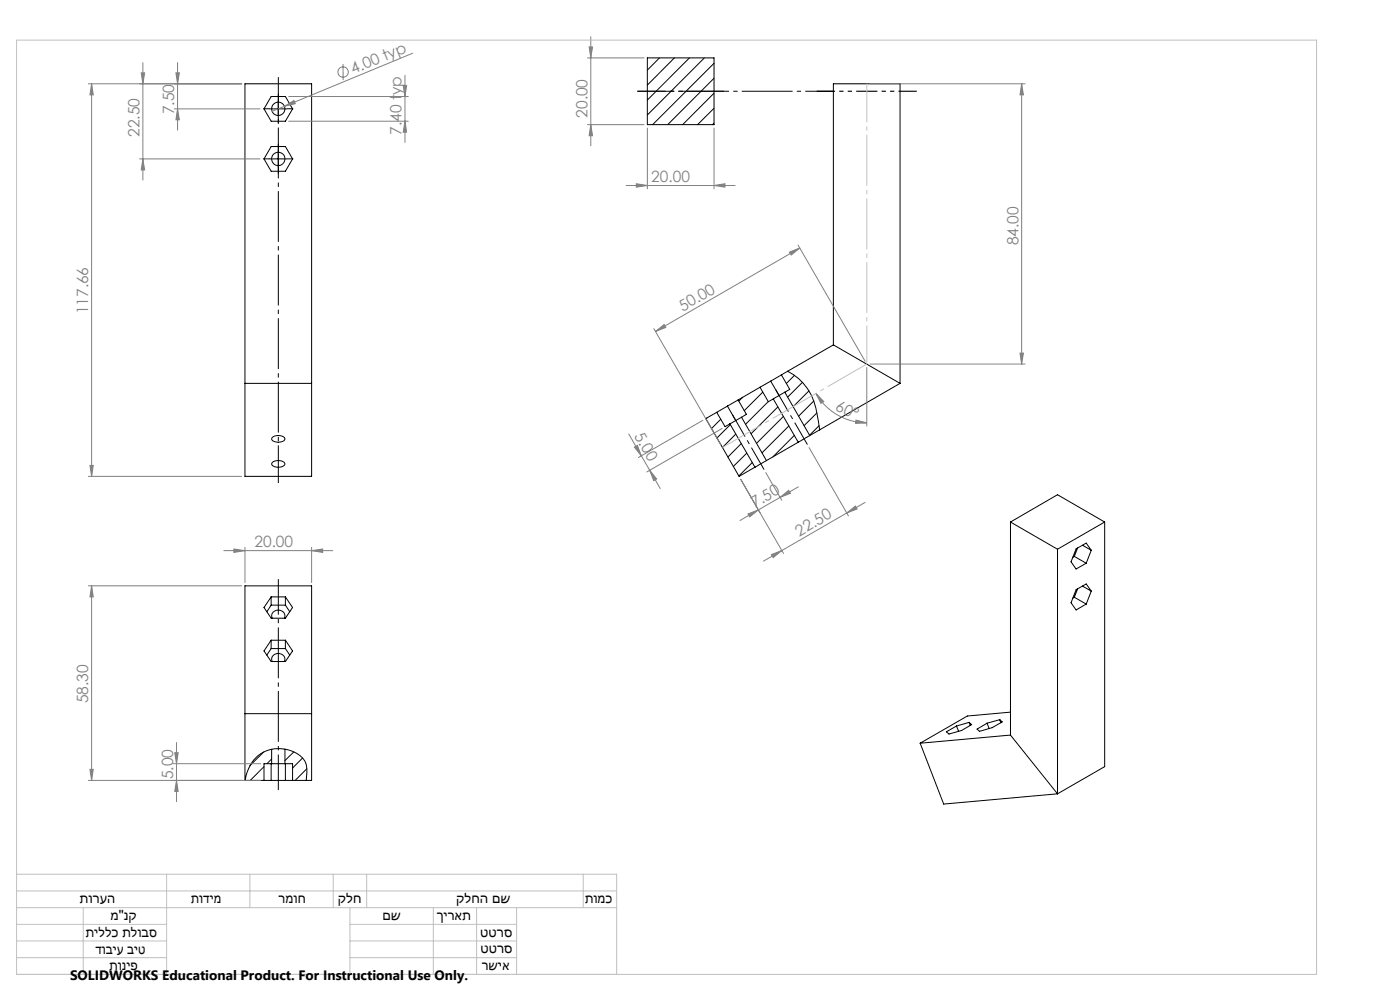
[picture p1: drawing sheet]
<svg xmlns="http://www.w3.org/2000/svg" width="420mm" height="297mm" viewBox="0 0 420 297" stroke-linecap="round" stroke-linejoin="round" font-family="sans-serif">
<g fill="none" stroke="#000" stroke-width=".3">
<path d="M194.2 17.4h20v20h-20zM197.8 17.4l-3.6 3.6M202.3 17.4l-8.1 8.1M206.8 17.4l-12.6 12.6M211.3 17.4l-17.1 17.1M214.2 19l-18.4 18.4M73.5 25.1h20v117.7h-20zM81 32.6h5M81.4 28.9h4.2l2.2 3.7-2.2 3.7h-4.2l-2.2-3.7zM83.5 30.1v5M214.2 23.5l-13.9 13.9M214.2 27.9l-9.4 9.5"/>
<path d="M214.2 32.5l-4.9 4.9M214.2 36.9l-.5 .5M81 47.6h5M81.4 43.9h4.2l2.2 3.7-2.2 3.7h-4.2l-2.2-3.7zM83.5 45.1v5M73.5 114.9h20M221.4 119.9l2.5 4.3-1.4 .9M221.4 119.9l-3.2 1.8M222.8 119.1l-1.1 1.1M228 116.1l2.5 4.3M228 116.1l-6.6 3.8M228.8 117.5l-5.5 5.6"/>
<path d="M231.2 114.2l2.5 4.3M231.2 114.2l-3.2 1.9M232 119.6l-1.5 .8M232 119.6l7.5 12.9M234.4 112.4l-3.2 1.8M234.4 112.4l2.5 4.3-1.5 .8M235.4 117.5l-3.4 2.1M235.4 117.5l7.5 13M236.3 111.3a16.6 16.6 0 0 1 8.9 13.1l.7 4.4M236.3 111.3l-1.9 1.1M238.3 112.5l-2.4 2.4M240.7 114.6l-4.4 4.4"/>
<path d="M242.7 117.1l-4.8 4.8M250 103.4v-78.3h20v89.8M250 103.4l20 11.5M250 103.4l-13.7 7.9M270 114.9l-24.1 13.9M81.6 131.2a2.79 2.79 0 0 1 3.8 .2 1.5 1.5 0 0 1-1.9 1.1 1.49 1.49 0 0 1-2-1.1zM81.8 138.5a2.89 2.89 0 0 1 3.6 .4 1.52 1.52 0 0 1-1.9 1.1 1.5 1.5 0 0 1-2-1.1zM212.2 125.2l-.4 .4M215 123.6l-3.3 1.8 10 17.4 4.8-2.8M215 123.6l2.5 4.3 1.5-.9M216.2 125.7l-2.8 2.7M218.2 121.7l-3.2 1.9"/>
<path d="M218.2 121.7l2.5 4.3M219 127l7.5 13M219.1 127.2l-4 4.1M220.7 130.1l-4 4M222.4 132.9l-4 4.1M222.5 125.1l-3.5 1.9M222.5 125.1l7.4 12.9M224 135.8l-4 4M225.7 138.6l-4 4.1M229.9 138l-3.4 2M230.5 120.4l-6.8 6.8M233.4 122l-8.1 8"/>
<path d="M235 124.8l-8 8.1M236.6 127.7l-8 8M238.3 130.5l-6.4 6.4M239.5 132.5l-9.6 5.5M242.9 130.5l-3.4 2M244.2 120.2l-4.6 4.5M245.1 123.8l-3.9 3.8M245.7 127.6l-2.8 2.8M245.9 128.8l-3 1.7M303.1 156.5l14.2-8.2 14.1 8.2M303.1 156.5l14.2 8.1M303.1 156.5v63.8"/>
<path d="M331.4 156.5l-14.1 8.1M331.4 156.5v73.3l-14.1 8.1M73.5 175.6h20v58.3h-20zM81.4 178.9v2.5M81.4 178.9l-2.2 3.2 2.2 3.2h4.2l2.2-3.2-2.2-3.2M81.4 178.9h4.2M85.6 178.9v2.5M317.3 164.6v73.3M322.3 166.8l-.5 .2M322.3 166.8l3.6 2M322.3 179l-.5 .3M322.3 179l3.6 2"/>
<path d="M323.3 164.2l-1 2.6M323.3 176.5l-1 2.5M324.7 163.4l2.7 1.5M324.7 175.6l2.7 1.6M327.4 164.9l-1.5-2.1-3.1 1.7-1.5 3.9 1.5 2.1 3.1-1.7M327.4 164.9l-1.5 3.9M327.4 177.2l-1.5-2.2-3.1 1.7-1.5 4 1.5 2.1 3.1-1.8M327.4 177.2l-1.5 3.8M81.4 191.9v2.5M81.4 191.9l-2.2 3.2 2.2 3.2h4.2l2.2-3.2-2.2-3.2M81.4 191.9h4.2M81.4 194.4l-1.4 1.9"/>
<path d="M81.4 194.4h4.2M81.4 181.4l-1.4 1.9M81.4 181.4h4.2M81.7 198.3a1.9 1.9 0 0 1 1.8-2.5 1.9 1.9 0 0 1 1.8 2.5M81.7 185.3a1.9 1.9 0 0 1 1.8-2.5 1.9 1.9 0 0 1 1.8 2.5M85.6 191.9v2.5M85.6 194.4l1.3 1.9M85.6 181.4l1.3 1.9M73.5 213.9h20M286.9 217.6l.7 1.6M290.7 216.5l-3.8 1.1M290.7 216.5l.8 .7-3 1.7-3.8 1.1-.8-.7 3-1.7"/>
<path d="M290.7 216.5l.4 .9M296.1 216.7l.7 1.7M299.9 215.7l-3.8 1M299.9 215.7l.8 .7-3.1 1.7-3.7 1.1-.8-.7 3-1.8M299.9 215.7l.3 .9M303.1 213.4l-12.9 1.2-14.2 8.1M73.6 233.9a10 10 0 0 1 7-9.1 10 10 0 0 1 10.9 3.4 9.9 9.9 0 0 1 .4 5.7M79.1 225.4l-4.2 4.1M79.2 229.8l-4.1 4.1M81.4 228.9v5M81.5 227.5l-1.4 1.4M81.5 228.9h4"/>
<path d="M81.5 224.5v4.4M81.5 228.9h-2.3v5M85.5 224.5v4.4M85.5 228.9h2.3v5M85.6 228.9v5M88.1 225.4l-2.6 2.6M90.8 227.2l-3 3M92 230.4l-3.5 3.5M276 222.7l7.1 18.3 34.2-3.1M303.1 220.3l14.2 17.6M303.1 220.3l-27.1 2.4"/>
<circle cx="83.5" cy="32.6" r="2"/>
<circle cx="83.5" cy="47.6" r="2"/>
</g>
<g fill="none" stroke="#808080" stroke-width=".3">
<path d="M42.9 18.8v35.2M53.3 18.8v20.2M102.9 19.2v4.8M123.8 15.9l-38.5 16M176.2 17.4h17M176.7 14.1h1.1l-.6 3.3zM177.2 11v32.7M27.5 25.1v117.7M27.5 25.1l.5 3.3h-1zM42.4 21.8h1l-.5 3.3zM52.3 32.6h25.7M52.8 21.8h1l-.5 3.3z"/>
<path d="M53.3 32.6l.5 3.3h-1zM72.5 25.1h-46M85.3 31.9l2.9-1.8 .4 1zM85.3 31.9l-3.7 1.5M86.6 28.9h35.9M86.6 36.3h35.9M121 25.6h1l-.5 3.3zM121.5 36.3l.5 3.3h-1zM121.5 22.6v20.1M176.2 37.4h17M177.2 37.4l.6 3.3h-1.1zM194.2 38.4v18.2"/>
<path d="M214.2 38.4v18.2M261 25.1h46.5M306.5 25.1l.5 3.3h-1zM306.5 25.1v84M41.9 47.6h36.1M42.9 47.6l.5 3.3h-1zM187.9 55.6h32.7M190.9 55.1l3.3 .5-3.3 .5zM214.2 55.6l3.3-.5v1zM236.8 75.6l3.2-1.3-2.7 2.1zM239.4 73.5l20.1 34.8M240 74.3l-43.4 25"/>
<path d="M196.1 98.5l20.1 34.7M196.6 99.3l2.6-2 .5 .8zM244.8 117.9l2.3 2.4-.8 .6zM244.8 117.9a17.6 17.6 0 0 0 15.2 8.8M260 110.1v17.6M261 109.1h46.5M306 105.8h1l-.5 3.3zM27 139.5h1l-.5 3.3zM188.6 130.1l3.8 6.5M190.3 134l.9-.5 1.2 3.1zM192.4 136.6l2.5 4.3M210.9 126l-19.4 11.1"/>
<path d="M216.6 128.4l-22.6 13.1M242.7 134.1l11.8 20.5M256.8 125.9l3.2 .8-3.3 .2zM26.5 142.8h46M194.9 140.9l3.2 5.5M194.9 140.9l2.1 2.6-.9 .6zM222.2 143.6l12.9 22.3M224.4 154l3.1-1.2-2.6 2.1zM229.7 141.6l4.8 8.3M234 149.1l2.6-2.1 .5 .8zM239.5 145.9l-17.5 10.1M254 153.7l2.6-2 .5 .8z"/>
<path d="M254 153.7l-19.4 11.3M259.5 150.6l-5.5 3.1M26.5 175.6h46M27.5 175.6v58.3M27.5 175.6l.5 3.3h-1zM67.1 165h32.7M70.2 164.5l3.3 .5-3.3 .6zM73.5 164v10.6M93.5 165l3.3-.5v1.1zM93.5 164v10.6M231.4 166.2l3.2-1.2-2.6 2.1zM234.6 165l-5.5 3.2"/>
<path d="M26.5 233.9h51.7M27 230.6h1l-.5 3.3zM51.9 228.9h26.3M52.4 225.6h1l-.4 3.3zM53 222.5v17.7M53 233.9l.4 3.3h-1z"/>
<circle cx="102.9" cy="21.6" r="1.55"/>
</g>
<path d="M191.2 27.4h26" fill="none" stroke="#000" stroke-width=".3" stroke-dasharray="15.2 1.3 1.3 1.3" stroke-dashoffset="4.1" stroke-linecap="butt"/>
<path d="M250 27.4h-58.8" fill="none" stroke="#000" stroke-width=".3" stroke-dasharray="15.2 1.3 1.3 1.3" stroke-dashoffset="6.8" stroke-linecap="butt"/>
<path d="M232.7 116.8l9.5 16.4M219.7 124.3l9.5 16.4" fill="none" stroke="#000" stroke-width=".3" stroke-dasharray="15.2 1.3 1.3 1.3" stroke-dashoffset="7.6" stroke-linecap="butt"/>
<path d="M83.5 173.6v63.2" fill="none" stroke="#000" stroke-width=".3" stroke-dasharray="15.2 1.3 1.3 1.3" stroke-dashoffset="4.6" stroke-linecap="butt"/>
<path d="M83.5 144.8v-121.7" fill="none" stroke="#000" stroke-width=".3" stroke-dasharray="15.2 1.3 1.3 1.3" stroke-dashoffset="3.9" stroke-linecap="butt"/>
<path d="M81 32.6h-2M83.5 30.1v-2M83.5 35.1v2M86 32.6h2M81 47.6h-2M83.5 45.1v-2M83.5 50.1v2M86 47.6h2" fill="none" stroke="#000" stroke-width=".3" stroke-dasharray="15.2 1.3 1.3 1.3" stroke-linecap="butt"/>
<path d="M245 27.4h30" fill="none" stroke="#000" stroke-width=".35" stroke-dasharray="6.3 1.3 1.3 1.3 1.3 1.3" stroke-dashoffset=".9" stroke-linecap="butt"/>
<path d="M216.7 134.1l43.3-25" fill="none" stroke="#c0c0c0" stroke-width=".3" stroke-dasharray="15.2 1.3 1.3 1.3" stroke-dashoffset="1.7" stroke-linecap="butt"/>
<path d="M260 109.1v-84" fill="none" stroke="#c0c0c0" stroke-width=".3" stroke-dasharray="15.2 1.3 1.3 1.3" stroke-dashoffset="3.7" stroke-linecap="butt"/>
<g fill="none" stroke="#c0c0c0" stroke-width=".3">
<path d="M5 12h390v280h-390zM5 262h180v30M5 277h45M5 272h180M5 267h180M25 272v20M50 262v30M75 262v10M100 262v10M105 277h50M105 272v20M110 262v10"/>
<path d="M130 272v20M143 272v20M155 272v20M175 262v10M5 282h45M5 287h45M105 282h50M105 287h50"/>
</g>
<g fill="#808080">
<path d="M85.3 31.9l2.9-1.8 .4 1z"/>
<path d="M194.9 140.9l2.1 2.6-.9 .6zM190.3 134l.9-.5 1.2 3.1z"/>
<path d="M214.2 55.6l3.3-.5v1zM190.9 55.1l3.3 .5-3.3 .5z"/>
<path d="M234 149.1l2.6-2.1 .5 .8zM224.4 154l3.1-1.2-2.6 2.1zM254 153.7l2.6-2 .5 .8zM231.4 166.2l3.2-1.2-2.6 2.1z"/>
<path d="M53.3 32.6l.5 3.3h-1zM52.8 21.8h1l-.5 3.3zM42.9 47.6l.5 3.3h-1zM42.4 21.8h1l-.5 3.3zM177.2 37.4l.6 3.3h-1.1zM176.7 14.1h1.1l-.6 3.3z"/>
<path d="M27.5 175.6l.5 3.3h-1zM27 230.6h1l-.5 3.3z"/>
<path d="M27.5 25.1l.5 3.3h-1zM27 139.5h1l-.5 3.3z"/>
<path d="M52.4 225.6h1l-.4 3.3zM53 233.9l.4 3.3h-1z"/>
<path d="M121 25.6h1l-.5 3.3zM121.5 36.3l.5 3.3h-1z"/>
<path d="M70.2 164.5l3.3 .5-3.3 .6zM93.5 165l3.3-.5v1.1z"/>
<path d="M196.6 99.3l2.6-2 .5 .8zM236.8 75.6l3.2-1.3-2.7 2.1z"/>
<path d="M306 105.8h1l-.5 3.3zM306.5 25.1l.5 3.3h-1z"/>
<path d="M244.8 117.9l2.3 2.4-.8 .6zM256.8 125.9l3.2 .8-3.3 .2z"/>
</g>
<g font-size="4.7" fill="#808080">
<text x="106" y="22.2" transform="rotate(-22 106 22.2)">4.00 typ</text>
<text x="52.3" y="34.2" transform="rotate(-90 52.3 34.2)">7.50</text>
<text x="176.2" y="35.3" transform="rotate(-90 176.2 35.3)">20.00</text>
<text x="41.9" y="41" transform="rotate(-90 41.9 41)">22.50</text>
<text x="120.5" y="40.4" transform="rotate(-90 120.5 40.4)">7.40 typ</text>
<text x="195.4" y="54.6">20.00</text>
<text x="305.5" y="73.5" transform="rotate(-90 305.5 73.5)">84.00</text>
<text x="26.5" y="94.2" transform="rotate(-90 26.5 94.2)">117.66</text>
<text x="204.8" y="93.4" transform="rotate(-30 204.8 93.4)">50.00</text>
<text x="250.3" y="123" transform="rotate(23 250.3 123)">60°</text>
<text x="190.2" y="130.7" transform="rotate(60 190.2 130.7)">5.00</text>
<text x="226.4" y="152.3" transform="rotate(-30 226.4 152.3)">7.50</text>
<text x="239.8" y="160.8" transform="rotate(-30 239.8 160.8)">22.50</text>
<text x="76.3" y="164">20.00</text>
<text x="26.5" y="210.8" transform="rotate(-90 26.5 210.8)">58.30</text>
<text x="51.9" y="233.6" transform="rotate(-90 51.9 233.6)">5.00</text>
</g>
<g font-size="4.2">
<text x="24" y="270.7">תורעה</text>
<text x="33.1" y="275.7">מ&quot;נק</text>
<text x="57.3" y="270.7">תודימ</text>
<text x="83.6" y="270.6">רמוח</text>
<text x="101.4" y="270.7">קלח</text>
<text x="114.7" y="275.8">םש</text>
<text x="131" y="275.8">ךיראת</text>
<text x="136.9" y="270.7">קלחה םש</text>
<text x="175.5" y="270.6">תומכ</text>
<text x="25.7" y="280.9">תיללכ תלובס</text>
<text x="144.1" y="280.7">טטרס</text>
<text x="28.7" y="285.8">דוביע ביט</text>
<text x="144.1" y="285.5">טטרס</text>
<text x="32.8" y="290.6">תוניפ</text>
<text x="144.6" y="290.7">רשיא</text>
</g>
<text font-size="4.1" x="21" y="293.7">SOLIDWORKS Educational Product. For Instructional Use Only.</text>
</svg>
